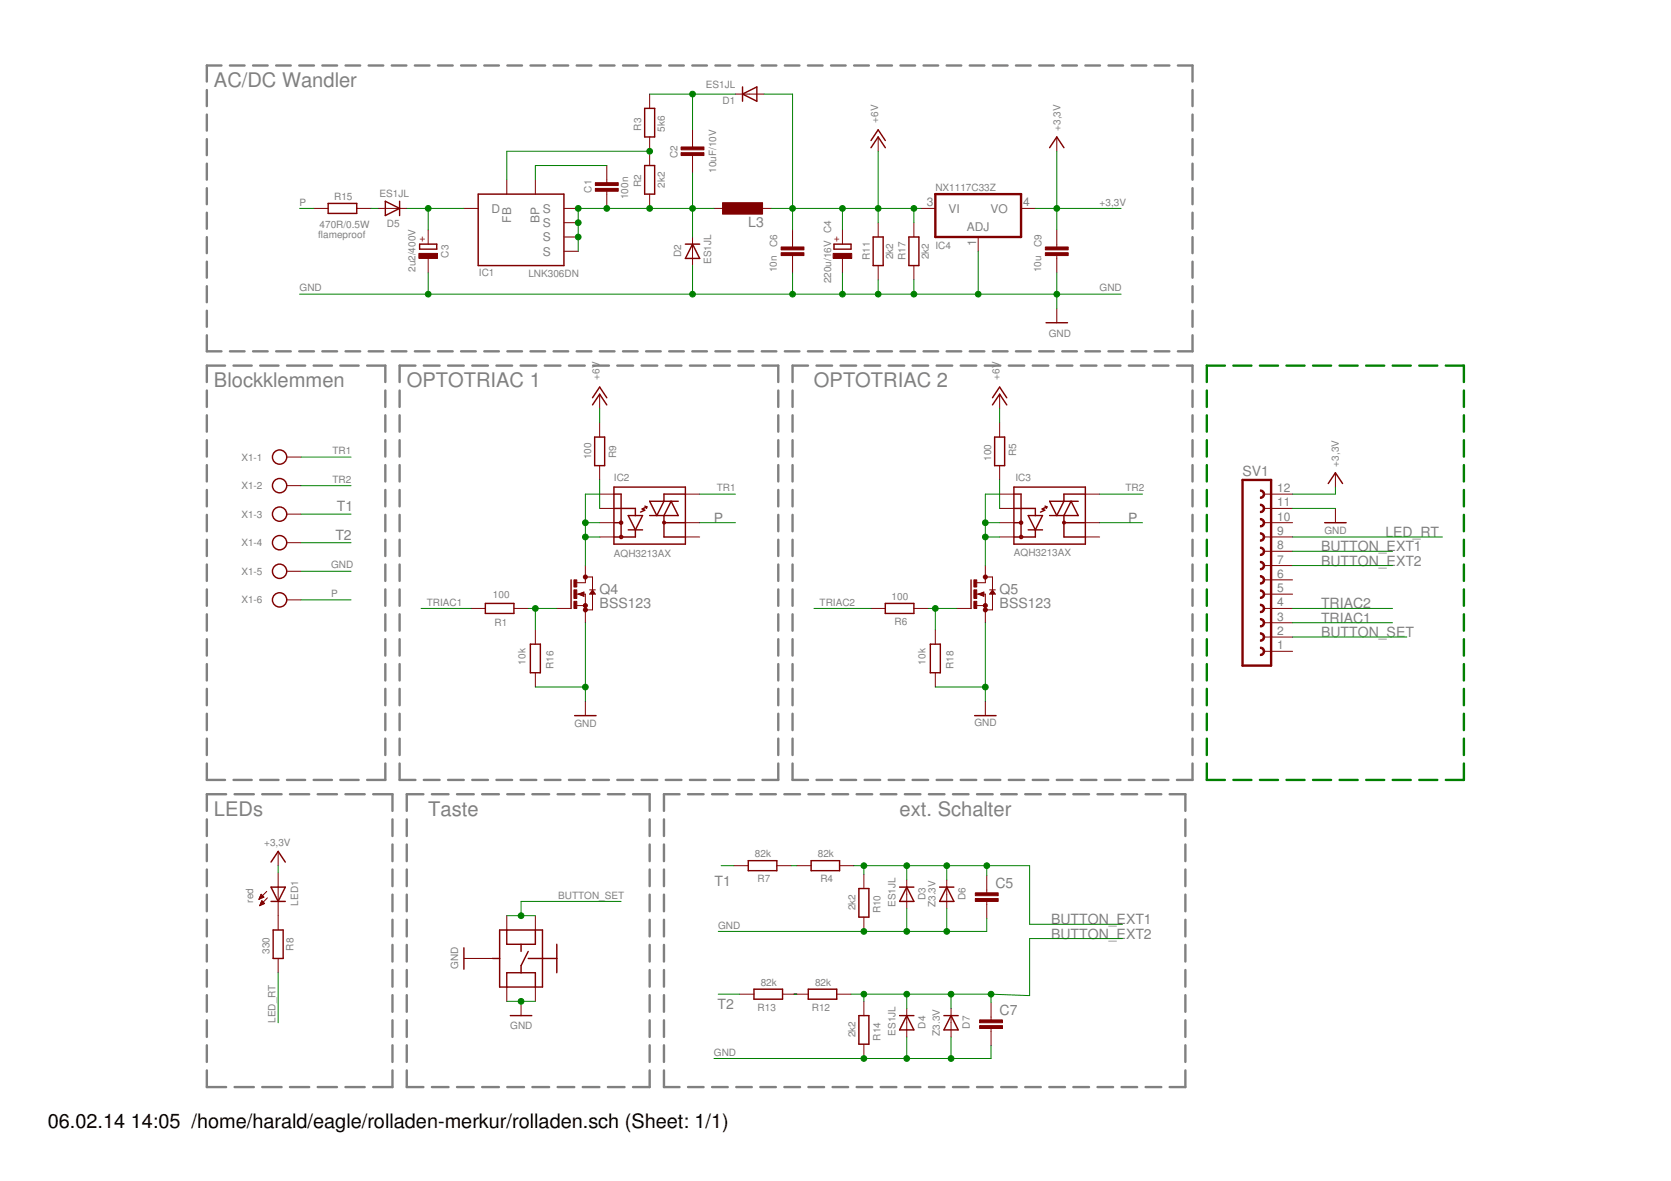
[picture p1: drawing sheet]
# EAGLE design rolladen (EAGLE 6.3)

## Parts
C1  100n  C-EUC0603  [C0603]
C2  10uF/10V  C-EUC0805  [C0805]
C3  2u2/400V  CPOL-EUTT5D11L  [TT5D11L]
C4  220u/16V  CPOL-EU153CLV-0605  [153CLV-0605]
C5  C-EUC0603  [C0603]
C6  10n  C-EUC0603  [C0603]
C7  C-EUC0603  [C0603]
C9  10u  C-EUC0805  [C0805]
D1  ES1JL  DIODE-SOD323-W  [SOD323-W]
D2  ES1JL  DIODE-SOD323-W  [SOD323-W]
D3  ES1JL  DIODE-SOD323-W  [SOD323-W]
D4  ES1JL  DIODE-SOD323-W  [SOD323-W]
D5  ES1JL  DIODE-SOD323-W  [SOD323-W]
D6  Z3.3V  DIODE-SOD323-W  [SOD323-W]
D7  Z3.3V  DIODE-SOD323-W  [SOD323-W]
IC1  LNK306DN  LNK306  [SO-8C]
IC2  AQH3213AX  AQHRELAYS  [SO-08D]
IC3  AQH3213AX  AQHRELAYS  [SO-08D]
IC4  NX1117C33Z  317EMP  [SOT223]
L3  L-EUWE-TPC  [POWER-CHOKE_WE-TPC]
LED1  red  LEDCHIPLED_0603  [CHIPLED_0603]
Q4  BSS123  [SOT23]
Q5  BSS123  [SOT23]
R1  100  R-EU_R0603  [R0603]
R2  2k2  R-EU_R0603  [R0603]
R3  5k6  R-EU_R0603  [R0603]
R4  82k  R-EU_R0805  [R0805]
R5  100  R-EU_R0603  [R0603]
R6  100  R-EU_R0603  [R0603]
R7  82k  R-EU_R0805  [R0805]
R8  330  R-EU_R0603  [R0603]
R9  100  R-EU_R0603  [R0603]
R10  2k2  R-EU_R0603  [R0603]
R11  2k2  R-EU_R0603  [R0603]
R12  82k  R-EU_R0805  [R0805]
R13  82k  R-EU_R0805  [R0805]
R14  2k2  R-EU_R0603  [R0603]
R15  470R/0.5W  R-EU_0411/3V  [0411V]
R16  10k  R-EU_R0603  [R0603]
R17  2k2  R-EU_R0603  [R0603]
R18  10k  R-EU_R0603  [R0603]
S1  KMR  [KMR]
SV1  FE12-1  [FE12]
X1  W237-06P  [W237-6P]

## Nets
+3,3V: C9.1 IC4.4(VO) LED1.A SV1.12
+12V: C4.+ C6.1 D1.A IC4.3(VI) L3.2 R5.1 R9.1 R11.2 R17.2 ; supply symbol labelled +6V
BUTTON_EXT1: C5.1 D3.C D6.C R4.1 R10.1 SV1.8
BUTTON_EXT2: C7.1 D4.C D7.C R12.1 R14.1 SV1.7
BUTTON_SET: S1.P$2 S1.P$3 SV1.2
GND: C3.- C4.- C5.2 C6.2 C7.2 C9.2 D2.A D3.A D4.A D6.A D7.A IC4.1(ADJ) Q4.2(S) Q5.2(S) R10.2 R11.1 R14.2 R16.2 R17.1 R18.2 S1.P$1 S1.P$4 S1.P$5 SV1.11 X1.5
LED_RT: R8.2 SV1.9
N$1: IC1.P$2(FB) R2.2 R3.1
N$2: C1.1 IC1.P$1(BP)
N$3: C1.2 C2.2 D2.C IC1.P$4(S) IC1.P$5(S) IC1.P$6(S) IC1.P$7(S) L3.1 R2.1
N$4: C2.1 D1.C R3.2
N$6: D5.A R15.1
N$7: IC2.P$1 IC2.P$3 IC2.P$4 Q4.3(D)
N$8: R4.2 R7.1
N$10: Q4.1(G) R1.1 R16.1
N$11: IC3.P$2 R5.2
N$12: IC3.P$1 IC3.P$3 IC3.P$4 Q5.3(D)
N$14: LED1.C R8.1
N$16: Q5.1(G) R6.1 R18.1
N$18: R12.2 R13.1
N$21: IC2.P$2 R9.2
N$24: C3.+ D5.C IC1.P$3(D)
P: IC2.P$6 IC3.P$6 R15.2 X1.6
T1: R7.2 X1.3
T2: R13.2 X1.4
TR1: IC2.P$7 X1.1
TR2: IC3.P$7 X1.2
TRIAC1: R1.2 SV1.3
TRIAC2: R6.2 SV1.4
Unconnected: IC2.P$5 IC3.P$5 SV1.1 SV1.5 SV1.6 SV1.10

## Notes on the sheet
- AC/DC Wandler
- flameproof
- Blockklemmen | OPTOTRIAC 1 | OPTOTRIAC 2
- LEDs | Taste | ext. Schalter
